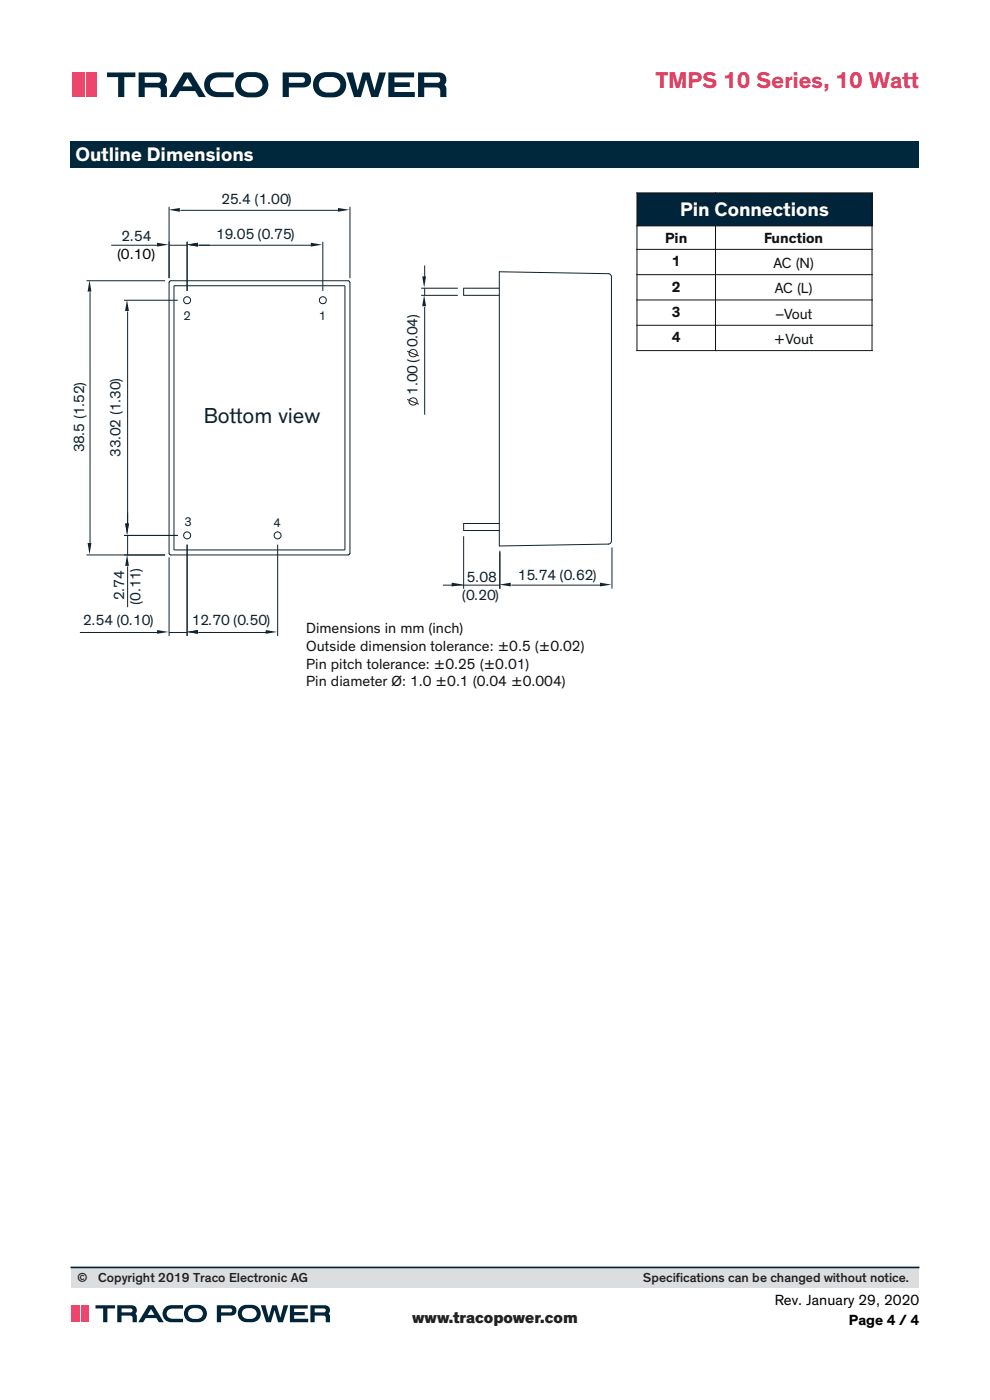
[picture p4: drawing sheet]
<svg xmlns="http://www.w3.org/2000/svg" width="210mm" height="297mm" viewBox="0 0 210 297" stroke-linecap="round" stroke-linejoin="round" font-family="sans-serif">
<path d="M15 30h180v5.7h-180z" fill="#00283d"/>
<g fill="none" stroke="#10222c" stroke-width=".21">
<path d="M35.9 43.9v15.1M35.9 59.7l.3-.1h37.7l.2 .1 .1 .2v57.4l-.1 .3-.2 .1h-37.7l-.3-.1zM38.3 44.6h33.5M74.2 43.9v15.1M36.9 60.6h36.3v56.1h-36.3z"/>
<circle cx="39.7" cy="63.7" r=".76"/>
<circle cx="68.5" cy="63.7" r=".75"/>
<circle cx="39.7" cy="113.6" r=".76"/>
<circle cx="58.9" cy="113.6" r=".75"/>
</g>
<g fill="#10222c">
<path d="M35.8 44.5l2.4-.4v.8z"/>
<path d="M71.7 44.1l2.4 .4-2.4 .4z"/>
</g>
<path d="M39.7 51.3v10.4M42.1 52h24M68.5 51.3v10.4" fill="none" stroke="#10222c" stroke-width=".21"/>
<g fill="#10222c">
<path d="M39.6 51.9l2.4-.4v.8z"/>
<path d="M65.9 51.5l2.5 .4-2.5 .4z"/>
</g>
<path d="M39.7 115.5v19.4M58.9 115.5v19.4M42.1 134.2h14.4" fill="none" stroke="#10222c" stroke-width=".21"/>
<g fill="#10222c">
<path d="M39.6 134.1l2.4-.4v.7z"/>
<path d="M56.4 133.7l2.4 .4-2.4 .3z"/>
</g>
<path d="M23.6 52h9.8M35.9 51.3v7.7M35.9 52h3.8M39.7 51.3v10.4M42.1 52h2.4" fill="none" stroke="#10222c" stroke-width=".21"/>
<g fill="#10222c">
<path d="M39.6 51.9l2.4-.4v.8z"/>
<path d="M33.3 51.5l2.5 .4-2.5 .4z"/>
</g>
<path d="M26.3 63.7h11.4M27.1 66.1v45.1M26.3 113.6h11.4" fill="none" stroke="#10222c" stroke-width=".21"/>
<g fill="#10222c">
<path d="M26.9 63.6l.4 2.4h-.8z"/>
<path d="M26.6 111.1h.7l-.3 2.4z"/>
</g>
<path d="M18.3 59.6h16.7M19.1 62v53.3M18.3 117.7h16.7" fill="none" stroke="#10222c" stroke-width=".21"/>
<g fill="#10222c">
<path d="M19 59.4l.4 2.5h-.8z"/>
<path d="M18.6 115.2h.8l-.4 2.4z"/>
</g>
<path d="M105.9 57.7l23.2 .4 .3 .1 .3 .5-.1 56.4-.5 .3-23.2 .4M35.9 118.2v16.7M39.7 115.5v19.4M16.9 134.2h16.5M35.9 134.2h3.8M42.1 134.2h2.4" fill="none" stroke="#10222c" stroke-width=".21"/>
<g fill="#10222c">
<path d="M39.6 134.1l2.4-.4v.7z"/>
<path d="M33.3 133.7l2.5 .4-2.5 .3z"/>
</g>
<path d="M26.3 113.6h11.4M26.3 117.7h8.7M27.1 108.7v2.5M27.1 113.6v4.1M27.1 120.2v8.6" fill="none" stroke="#10222c" stroke-width=".21"/>
<g fill="#10222c">
<path d="M26.6 111.1h.7l-.3 2.4z"/>
<path d="M27 117.6l.3 2.4h-.7z"/>
</g>
<path d="M105.9 57.7v58.1M105.9 61.1h-7.6v1.6h7.6M98.3 113.8v11.1M105.9 111.1l-7.6-.1v1.5h7.6M106 116.8v8.1M94 124.1h12" fill="none" stroke="#10222c" stroke-width=".21"/>
<path d="M95.8 123.6l2.4 .4-2.4 .4z" fill="#10222c"/>
<path d="M106 117.1v7.8M129.8 116.1v8.8M108.4 124.1h19" fill="none" stroke="#10222c" stroke-width=".21"/>
<g fill="#10222c">
<path d="M105.9 124l2.4-.4v.8z"/>
<path d="M127.3 123.6l2.4 .4-2.4 .4z"/>
</g>
<path d="M90.1 56.3v2.4M89.3 61.1h7.8M89.3 62.7h7.8M90.1 61.1v1.6M90.1 65.1v22.9" fill="none" stroke="#10222c" stroke-width=".21"/>
<g fill="#10222c">
<path d="M89.6 58.6h.8l-.4 2.4z"/>
<path d="M90 62.5l.4 2.5h-.8z"/>
</g>
<g fill="none" stroke="#231f20" stroke-width=".21">
<path d="M86.4 74.5l2.4 1M86.4 84.7l2.4 1.1"/>
<circle cx="87.6" cy="74.9" r=".85"/>
<circle cx="87.6" cy="85.2" r=".85"/>
</g>
<path d="M135.1 40.9h49.9v7h-49.9z" fill="#00243a"/>
<g fill="none" stroke="#101315" stroke-width=".21">
<path d="M135 40.9h50M135 47.9h50M135 52.9h50M135 58.3h50M135.1 41v6.8M135.1 48v4.8M135.1 53v5.2M135.1 58.3v5.3M151.8 48v4.8M151.8 53v5.2M151.8 58.3v5.3M185 41v6.8"/>
<path d="M185 48v4.8M185 53v5.2M185 58.3v5.3M135 63.6h50M135 69h50M135 74.4h50M135.1 63.7v5.2M135.1 69.1v5.2M151.8 63.7v5.2M151.8 69.1v5.2M185 63.7v5.2M185 69.1v5.2"/>
</g>
<g fill="#00243a">
<path d="M82.4 15.4h5.4v1h-4.1v1.1h3.2v1h-3.2v1h4.3v1.1h-5.6z"/>
<path d="M44.2 16a6.7 6.7 0 0 1 4-.6h1.4v1h-3.2a1.59 1.59 0 0 0-1.9 1.6 1.59 1.59 0 0 0 1.9 1.5h3.2v1.1h-3.5a2.64 2.64 0 0 1-2.6-1.6 2.64 2.64 0 0 1 .7-3z"/>
<path d="M22.7 15.4h6v1h-2.3v4.2h-1.3v-4.2h-2.4z"/>
<path d="M73.4 15.4h1.5l1 3.8 1-3.8h1.5l1 3.8 1.1-3.8h1.4l-1.7 5.2h-1.4l-1.1-3.7-1.1 3.7h-1.5z"/>
<path d="M39.8 16.6l1 1.7h-2.1zM39 15.4l-3.2 5.2h1.6l.7-1.3h3.3l.8 1.3h1.5l-3.2-5.2z"/>
<path d="M51.6 16.8a3 3 0 0 1 3.8 .4 1.69 1.69 0 0 1-.1 1.8 1.69 1.69 0 0 1-1.8 .6 1.8 1.8 0 0 1-1.9-.4 1.8 1.8 0 0 1-.3-2zM50.7 15.9a2.71 2.71 0 0 0-.6 3.1 2.71 2.71 0 0 0 2.6 1.7 3.9 3.9 0 0 0 3.7-1.1 2.69 2.69 0 0 0 .2-2.9 2.69 2.69 0 0 0-2.5-1.4 4.3 4.3 0 0 0-3.4 .6z"/>
<path d="M68.1 16.8a3 3 0 0 1 3.9 .4 1.69 1.69 0 0 1-.2 1.8 1.69 1.69 0 0 1-1.7 .6 1.8 1.8 0 0 1-2-.4 1.8 1.8 0 0 1-.3-2zM67.3 15.9a2.71 2.71 0 0 0-.7 3.1 2.71 2.71 0 0 0 2.6 1.7 3.9 3.9 0 0 0 3.7-1.1 2.69 2.69 0 0 0 .2-2.9 2.69 2.69 0 0 0-2.4-1.4 4.3 4.3 0 0 0-3.4 .6z"/>
</g>
<g fill="#00243a">
<path d="M61.3 16.4h2.8a.6 .6 0 0 1 .6 .6 .6 .6 0 0 1-.6 .6h-2.8zM60 15.4v5.2h1.3v-2h3a1.59 1.59 0 0 0 1.7-1.6 1.59 1.59 0 0 0-1.7-1.6z" fill-rule="evenodd"/>
<path d="M90 16.4h2.8a.6 .6 0 0 1 .6 .6 .6 .6 0 0 1-.6 .6h-2.8zM88.7 15.4v5.2h1.3v-2h2.6a.78 .78 0 0 1 .8 1v1h1.3l-.1-2.1-.3-.5a1.55 1.55 0 0 0 .2-1.8 1.55 1.55 0 0 0-1.5-.8z" fill-rule="evenodd"/>
<path d="M30.7 16.4h2.8a.6 .6 0 0 1 .6 .6 .6 .6 0 0 1-.6 .6h-2.8zM29.4 15.4v5.2h1.3v-2h2.6a.78 .78 0 0 1 .8 1v1h1.3l-.1-2.1-.3-.5a1.55 1.55 0 0 0 .3-1.8 1.55 1.55 0 0 0-1.6-.8z" fill-rule="evenodd"/>
</g>
<g fill="#ed466c">
<path d="M15.3 15.4h2.2v5.2h-2.2z"/>
<path d="M18.3 15.4h2.1v5.2h-2.1z"/>
</g>
<path d="M17.9 15.4v5.2" fill="none" stroke="#ed466c" stroke-width=".29"/>
<path d="M15.1 268.9h179.8v4.4h-179.8z" fill="#dcdddf"/>
<path d="M15.1 268.9h179.8" fill="none" stroke="#00243a" stroke-width=".35"/>
<g fill="#00243a">
<path d="M61.5 276.9h3.8v.7h-2.9v.7h2.2v.7h-2.2v.8h3v.7h-3.9z"/>
<path d="M35 277.4a4.6 4.6 0 0 1 3.2-.5h.6v.7h-2.2a1.1 1.1 0 0 0-1.3 1.1 1.1 1.1 0 0 0 1.3 1.1h2.2v.7h-2.4a1.82 1.82 0 0 1-1.8-1 1.82 1.82 0 0 1 .4-2.1z"/>
<path d="M20.3 276.9h4.1v.7h-1.6v2.9h-.9v-2.9h-1.6z"/>
<path d="M55.3 276.9h1l.7 2.6 .7-2.6h1l.8 2.6 .7-2.6h.9l-1.1 3.6h-1l-.8-2.6-.7 2.6h-1z"/>
<path d="M32 277.7l.8 1.2h-1.5zM31.5 276.9l-2.2 3.6h1.1l.5-.9h2.3l.5 .9h1l-2.1-3.6z"/>
<path d="M40.3 277.8a2.03 2.03 0 0 1 2.7 .5 1.32 1.32 0 0 1-1.8 1.5 1.15 1.15 0 0 1-1.2-.7 1.15 1.15 0 0 1 .3-1.3zM39.5 277.4a1.87 1.87 0 0 0-.3 2 1.87 1.87 0 0 0 1.8 1.1 2.5 2.5 0 0 0 2.7-.9 1.86 1.86 0 0 0-1.7-2.8 2.72 2.72 0 0 0-2.5 .6z"/>
<path d="M51.7 277.8a2.03 2.03 0 0 1 2.7 .5 1.32 1.32 0 0 1-1.8 1.5 1.15 1.15 0 0 1-1.2-.7 1.15 1.15 0 0 1 .3-1.3zM50.9 277.4a1.87 1.87 0 0 0-.3 2 1.87 1.87 0 0 0 1.8 1.1 2.5 2.5 0 0 0 2.7-.9 1.86 1.86 0 0 0-1.7-2.8 2.72 2.72 0 0 0-2.5 .6z"/>
</g>
<g fill="#00243a">
<path d="M46.9 277.6h2.2a.42 .42 0 0 1 .1 .5 .42 .42 0 0 1-.4 .3h-1.9zM46 276.9v3.6h.9v-1.4h2.1a1.1 1.1 0 0 0 1.2-1.1 1.1 1.1 0 0 0-1.2-1.1z" fill-rule="evenodd"/>
<path d="M66.8 277.6h2.1a.43 .43 0 0 1 .2 .5 .43 .43 0 0 1-.4 .3h-1.9zM65.8 276.9v3.6h1v-1.4h1.8a1.03 1.03 0 0 1 .5 1.4h.9v-1.1l-.3-.7a1.07 1.07 0 0 0 .2-1.2 1.07 1.07 0 0 0-1.1-.6z" fill-rule="evenodd"/>
<path d="M25.8 277.6h2.1a.43 .43 0 0 1 .2 .5 .43 .43 0 0 1-.4 .3h-1.9zM24.9 276.9v3.6h.9v-1.4h1.8a1.03 1.03 0 0 1 .5 1.4h.9v-1.1l-.3-.7a1.07 1.07 0 0 0 .2-1.2 1.07 1.07 0 0 0-1.1-.6z" fill-rule="evenodd"/>
</g>
<g fill="#ec476c">
<path d="M15.1 276.9h1.5v3.6h-1.5z"/>
<path d="M17.2 276.9h1.5v3.6h-1.5z"/>
</g>
<path d="M16.9 276.9v3.6" fill="none" stroke="#ec476c" stroke-width=".21"/>
<text font-size="4.9" fill="#e53d63" x="139.1" y="18.7">TMPS 10 Series, 10 Watt</text>
<text font-size="4.7" fill="#10222c" x="43.2" y="89.8">Bottom view</text>
<g font-size="4.2" fill="#fff">
<text x="16" y="34.2">Outline Dimensions</text>
<text x="144.3" y="45.9">Pin Connections</text>
</g>
<text font-size="3.5" fill="#231f20" x="87.4" y="280.7">www.tracopower.com</text>
<g font-size="3.2" fill="#10222c">
<text x="47" y="43.4">25.4 (1.00)</text>
<text x="25.8" y="51.1">2.54</text>
<text x="45.8" y="50.7">19.05 (0.75)</text>
<text x="88.6" y="73.7" transform="rotate(-90 88.6 73.7)">0.04)</text>
<text x="88.6" y="83.7" transform="rotate(-90 88.6 83.7)">1.00(</text>
<text x="17.8" y="96" transform="rotate(-90 17.8 96)">38.5 (1.52)</text>
<text x="25.6" y="96.9" transform="rotate(-90 25.6 96.9)">33.02 (1.30)</text>
<text x="99.1" y="123.4">5.08</text>
<text x="109.9" y="123">15.74 (0.62)</text>
<text x="26.3" y="127.3" transform="rotate(-90 26.3 127.3)">2.74</text>
<text x="29.8" y="128.3" transform="rotate(-90 29.8 128.3)">(0.11)</text>
<text x="98" y="127.3">(0.20)</text>
<text x="17.6" y="132.7">2.54 (0.10)</text>
<text x="40.7" y="132.7">12.70 (0.50)</text>
</g>
<g font-size="3.2" fill="#101315">
<text x="141.1" y="51.5">Pin</text>
<text x="162.1" y="51.5">Function</text>
<text x="142.5" y="56.5">1</text>
<text x="164.1" y="56.9">AC (N)</text>
<text x="142.5" y="61.8">2</text>
<text x="164.3" y="62.2">AC (L)</text>
<text x="142.5" y="67.2">3</text>
<text x="164.5" y="67.6">–Vout</text>
<text x="142.5" y="72.6">4</text>
<text x="164.2" y="73">+Vout</text>
<text x="65" y="134.2">Dimensions in mm (inch)</text>
<text x="65" y="138">Outside dimension tolerance: ±0.5 (±0.02)</text>
<text x="65" y="141.8">Pin pitch tolerance: ±0.25 (±0.01)</text>
<text x="65" y="145.6">Pin diameter Ø: 1.0 ±0.1 (0.04 ±0.004)</text>
</g>
<text font-size="3.2" fill="#000001" x="24.8" y="54.8">(0.10)</text>
<g font-size="3.2">
<text x="164.3" y="276.9">Rev. January 29, 2020</text>
<text x="180.1" y="281.1">Page 4 / 4</text>
</g>
<g font-size="2.8" fill="#231f20">
<text x="16.4" y="272">©</text>
<text x="20.8" y="272">Copyright 2019 Traco Electronic AG</text>
<text x="136.4" y="272">Specif</text>
<text x="143.4" y="272">ications can be changed without notice.</text>
</g>
<g font-size="2.7" fill="#10222c">
<text x="38.9" y="67.8">2</text>
<text x="67.7" y="67.8">1</text>
<text x="39.1" y="111.7">3</text>
<text x="58" y="111.8">4</text>
</g>
</svg>
